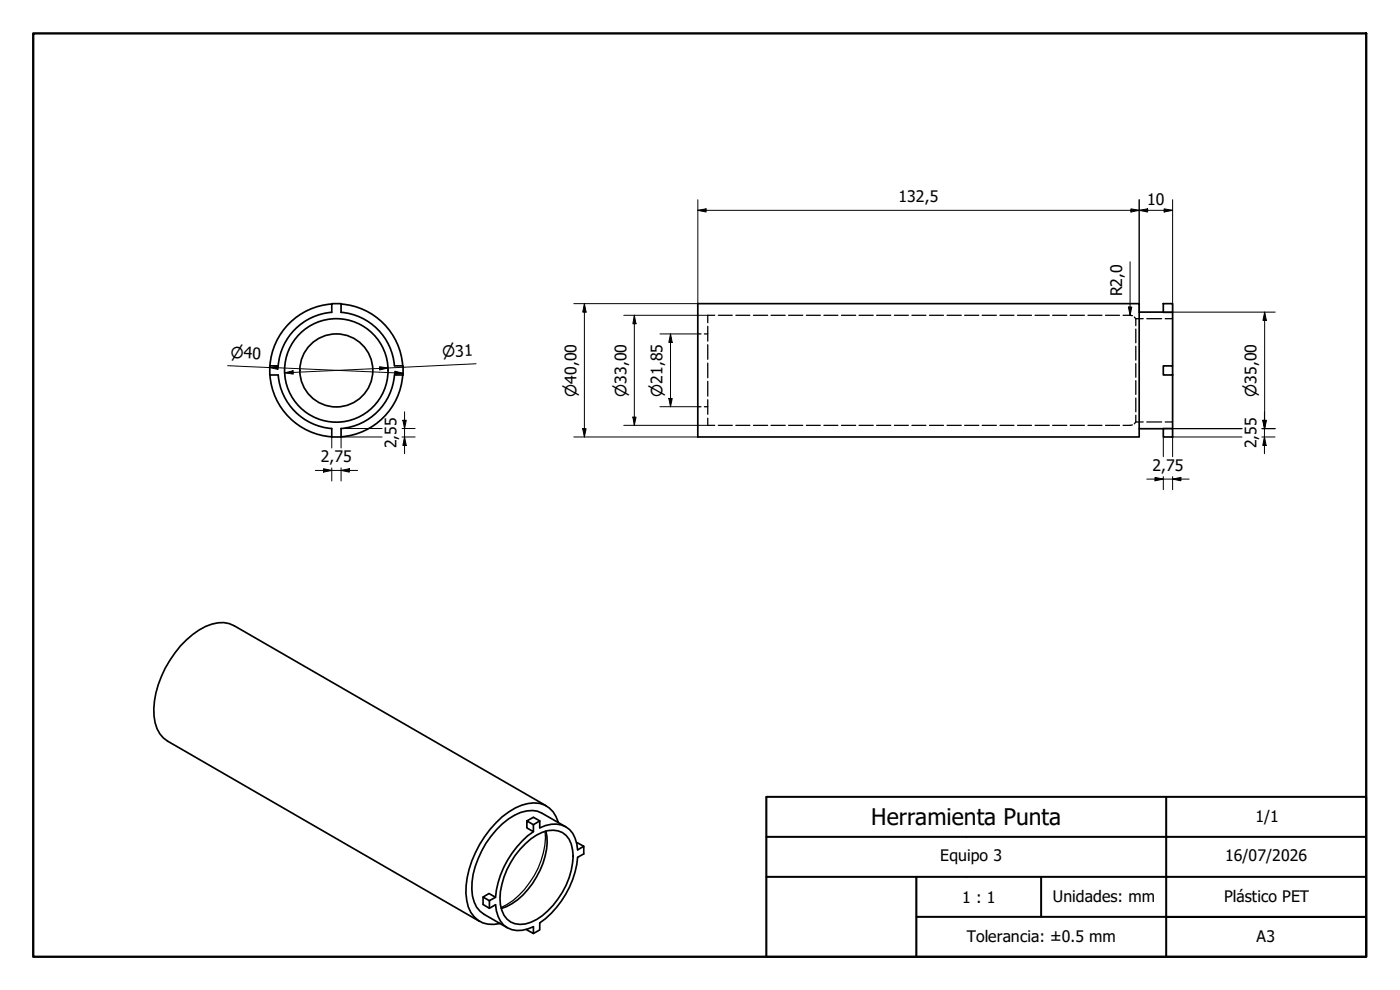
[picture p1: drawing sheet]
<svg xmlns="http://www.w3.org/2000/svg" width="420mm" height="297mm" viewBox="0 0 420 297" stroke-linecap="round" stroke-linejoin="round" font-family="sans-serif">
<!-- layer: Visible fina (ISO) -->
<path d="M163.6 249.4a24.8 24.8 0 0 1-13.2 22.9" fill="none" stroke="#000" stroke-width=".38"/>
<!-- layer: Visible (ISO) -->
<g fill="none" stroke="#000" stroke-width=".51">
<path d="M88.6 98.8a17.4 17.4 0 0 1 11-5.1v-2.6h2.8l-.1 2.6a17.6 17.6 0 0 1 16.1 16.1h2.6v2.7h-2.6a17.5 17.5 0 0 1-16 16.1v2.5h-2.8v-2.5a17.5 17.5 0 0 1-16.1-16.1h-2.5v-2.7h2.5a17.5 17.5 0 0 1 5.1-11zM99.6 91.2a20 20 0 0 0-18.6 18.6M102.3 91.2a20 20 0 0 1 18.6 18.6M209.4 91.1h132.5v40h-132.5zM341.9 93.6h7.2M349.1 91.1h2.8v2.6h-2.8zM351.9 93.7v16.1M81 112.5a20 20 0 0 0 18.6 18.6M120.9 112.5a20 20 0 0 1-18.6 18.6M349.1 109.8h2.8v2.7h-2.8zM351.9 112.5v16.1M341.9 128.6h7.2"/>
<path d="M349.1 128.6h2.8v2.5h-2.8zM157.7 253.2a11 11 0 0 1 9.7-3.9 6 6 0 0 1 4.4 5.7 22.7 22.7 0 0 1-7.4 18.3 11 11 0 0 1-9.8 3.9 7 7 0 0 1-4.5-7.7 24.3 24.3 0 0 1 7.6-16.3zM158.1 246.3l2 1.1v2.1l-2-1.1v-2.1l2-1.1 1.9 1.1v2.1a7.4 7.4 0 0 1 9.9 1.6l1.2 3.2 .3 1.8 1.8-1.1-2.2-1M160.1 249.5a27.6 27.6 0 0 0-11.4 19.7M162 246.3l-1.9 1.1M163.8 249.4a20.9 20.9 0 0 1-4 15.8 18 18 0 0 1-9.4 7.4M164 241.8l-93.7-54a10.3 10.3 0 0 0-10.5 1.2 30.6 30.6 0 0 0-13.6 25.9 9.4 9.4 0 0 0 4.1 7.5l93.7 54.1M167.6 246.8a7.5 7.5 0 0 0-9.2-5.7 20.9 20.9 0 0 0-11.3 7.7 30.5 30.5 0 0 0-7.3 19.2 10 10 0 0 0 3.7 8.1 8.1 8.1 0 0 0 6.6 1M169.8 248.1l-7.1-4.1a8.2 8.2 0 0 0-8.3 .6 26.8 26.8 0 0 0-12.8 22.2 8.9 8.9 0 0 0 3.6 7.5l7.1 4.1M175.2 253.9v2.3l-1.8 1a27.6 27.6 0 0 1-11.4 19.7v2.1l-1.9 1.1M145 269.2v2.2l1.9 1.1 1.8-1.1a7.3 7.3 0 0 0 6.4 7.8l1.6-.1 3.4-1v2l-2-1.1v-.2M145 269.2l1.7-1.1 2 1.1-1.8 1z"/>
<path d="M146.9 270.2v2.3"/>
<circle cx="100.9" cy="111.1" r="15.5"/>
<circle cx="100.9" cy="111.1" r="11"/>
</g>
<!-- layer: Oculto (ISO) -->
<g fill="none" stroke="#000" stroke-width=".38">
<path d="M212.4 97.9v4.4M214.5 94.6h-2.1v2.2M215.6 94.6h4.2M220.9 94.6h4.1M226.1 94.6h4.3M231.4 94.6h4.2M236.7 94.6h4.2M242 94.6h4.2M247.3 94.6h4.2M252.5 94.6h4.3M257.8 94.6h4.3M263.1 94.6h4.2"/>
<path d="M268.4 94.6h4.2M273.7 94.6h4.2M279 94.6h4.1M284.2 94.6h4.3M289.5 94.6h4.3M294.8 94.6h4.2M300.1 94.6h4.2M305.4 94.6h4.2M310.6 94.6h4.3M315.9 94.6h4.3M321.2 94.6h4.2M326.5 94.6h4.2"/>
<path d="M331.8 94.6h4.2M337.1 94.6l2.8 .1M340.4 95.1l.5 .5M340.9 95.6v2.1M340.9 98.7v4.2M340.9 95.6h2.2M344.2 95.6h4.4M349.7 95.6h2.2M209.4 100.2h1M211.4 100.2h1M212.4 103.4v4.4M212.4 109v4.3"/>
<path d="M212.4 114.4v4.5M212.4 119.9v4.4M340.9 103.9v4.2M340.9 109.1v4.1M340.9 114.2v4.1M340.9 119.4v4.2M209.4 122h1M211.4 122h1M212.4 125.5v2.1h2.1M215.6 127.6h4.2M220.9 127.6h4.1M226.1 127.6h4.3"/>
<path d="M231.4 127.6h4.2M236.7 127.6h4.2M242 127.6h4.2M247.3 127.6h4.2M252.5 127.6h4.3M257.8 127.6h4.3M263.1 127.6h4.2M268.4 127.6h4.2M273.7 127.6h4.2M279 127.6h4.1M284.2 127.6h4.3M289.5 127.6h4.3"/>
<path d="M294.8 127.6h4.2M300.1 127.6h4.2M305.4 127.6h4.2M310.6 127.6h4.3M315.9 127.6h4.3M321.2 127.6h4.2M326.5 127.6h4.2M331.8 127.6h4.2M339.9 127.5l-2.8 .1M340.9 124.6v2M340.9 126.6l-.5 .6M340.9 126.6h2.2"/>
<path d="M344.2 126.6h4.4M349.7 126.6h2.2"/>
</g>
<!-- layer: Borde (ISO) -->
<path d="M10 10h400v277.1h-400z" fill="none" stroke="#000" stroke-width=".7"/>
<path d="M230 239.1h120v12h-120zM350 239.1h60v12h-60zM230 251.1h120v12h-120zM350 251.1h60v12h-60zM275 275.1h75v12h-75zM275 263.1h37.5v12h-37.5zM312.5 263.1h37.5v12h-37.5zM350 263.1h60v12h-60h60v12h-60zM230 287.1v-24h45v24M230 287.1v-48h180v48M230 287.1h45" fill="none" stroke="#000" stroke-width=".51"/>
<!-- layer: Cota (ISO) -->
<g fill="none" stroke="#000" stroke-width=".3">
<path d="M209.4 59.9v31.2h-37.2M341.9 59.9v33.7M351.9 59.9v33.8M209.4 63.1l2.5-.4v.9zM209.4 63.1h142.5M339.2 78.5v16.1M339.4 62.7l2.5 .4-2.5 .5zM341.9 63.1l2.5-.4v.9zM349.4 62.7l2.5 .4-2.5 .5zM175.4 91.1l.5 2.5h-1zM175.4 91.1v40M187.2 94.6h25.2"/>
<path d="M190.4 94.6l.5 2.5h-1zM190.4 94.6v33M338.6 92.1h1.1l-.5 2.5zM349.1 93.6h33.6M379.5 93.6l.5 2.5h-1zM379.5 93.6v35M68.3 109.7l52.7 2.3M81 110.3l2.5-.5-.1 1.1zM85.5 111.9l2.4-.7 .1 1.1zM113.9 110l2.6 .4-2.5 .6zM118.5 111.4l2.5 .6-2.6 .4zM142.9 109.1l-57.4 2.8"/>
<path d="M198.1 100.2h11.3M200.7 119.6h1l-.5 2.4zM201.2 100.2l.5 2.5h-1zM201.2 100.2v21.8M99.6 131.1v3.3M102.4 128.6h12.3M114.7 131.1h-12.3v3.3M120.6 128.6h4M120.6 131.1h4M120.9 126.1h1l-.5 2.5zM121.4 131.1l.5 2.6h-1zM121.4 123.6v12.5"/>
<path d="M172.2 131.1h37.2M174.9 128.6h1l-.5 2.5zM187.2 127.6h25.2M189.9 125.1h1l-.5 2.5zM198.1 122h11.3M349.1 128.6h23.6M349.1 131.1v5.9M351.9 128.6h20.8M372.7 131.1h-20.8v5.9M378.7 128.6h4M378.7 131.1h4M379 126.1h1l-.5 2.5z"/>
<path d="M379 126.2h1l-.5 2.4zM379.5 131.1l.5 2.6h-1zM379.5 123.6v12.5M94.6 141.1h12.7M97.1 140.6l2.5 .5-2.5 .6zM99.6 140.4v3.9M102.4 141.1l2.4-.5v1.1zM102.4 140.4v3.9M344.2 143.7h12.7M346.6 143.2l2.5 .5-2.5 .6zM349.1 143v3.9M351.9 143.7l2.5-.5v1.1z"/>
<path d="M351.9 143v3.9"/>
</g>
<g fill="#000">
<path d="M209.4 63.1l2.5-.4v.9zM339.4 62.7l2.5 .4-2.5 .5zM341.9 63.1l2.5-.4v.9zM349.4 62.7l2.5 .4-2.5 .5zM175.4 91.1l.5 2.5h-1zM190.4 94.6l.5 2.5h-1zM338.6 92.1h1.1l-.5 2.5zM379.5 93.6l.5 2.5h-1zM81 110.3l2.5-.5-.1 1.1zM85.5 111.9l2.4-.7 .1 1.1zM113.9 110l2.6 .4-2.5 .6zM118.5 111.4l2.5 .6-2.6 .4z"/>
<path d="M200.7 119.6h1l-.5 2.4zM201.2 100.2l.5 2.5h-1zM120.9 126.1h1l-.5 2.5zM121.4 131.1l.5 2.6h-1zM174.9 128.6h1l-.5 2.5zM189.9 125.1h1l-.5 2.5zM379 126.1h1l-.5 2.5zM379 126.2h1l-.5 2.4zM379.5 131.1l.5 2.6h-1zM97.1 140.6l2.5 .5-2.5 .6zM102.4 141.1l2.4-.5v1.1zM346.6 143.2l2.5 .5-2.5 .6z"/>
<path d="M351.9 143.7l2.5-.5v1.1z"/>
</g>
<text font-size="6.9" x="261.5" y="247.4">Herramienta Punta</text>
<g font-size="4.8">
<text x="269.7" y="60.8">132,5</text>
<text x="344.3" y="61.5">10</text>
<text x="336.8" y="88.9" transform="rotate(-90 336.8 88.9)">R2,0</text>
<text x="119" y="134.5" transform="rotate(-90 119 134.5)">2,55</text>
<text x="377.1" y="134.5" transform="rotate(-90 377.1 134.5)">2,55</text>
<text x="96.3" y="138.7">2,75</text>
<text x="345.9" y="141.4">2,75</text>
<text x="376.7" y="246.7">1/1</text>
<text x="282.2" y="258.4">Equipo 3</text>
<text x="367.7" y="258.2">16/07/2026</text>
<text x="288.8" y="270.8">1 : 1</text>
<text x="316" y="270.5">Unidades: mm</text>
<text x="367.3" y="270.7">Plástico PET</text>
<text x="290.1" y="282.8">Tolerancia: ±0.5 mm</text>
<text x="377.1" y="282.7">A3</text>
</g>
<g font-size="4.6">
<text x="69.2" y="107.4" transform="rotate(3 69.2 107.4)">⌀40</text>
<text x="132.8" y="107.2" transform="rotate(-3 132.8 107.2)">⌀31</text>
<text x="173" y="119" transform="rotate(-90 173 119)">⌀40,00</text>
<text x="188" y="119" transform="rotate(-90 188 119)">⌀33,00</text>
<text x="198.8" y="119" transform="rotate(-90 198.8 119)">⌀21,85</text>
<text x="377.1" y="119" transform="rotate(-90 377.1 119)">⌀35,00</text>
</g>
</svg>
